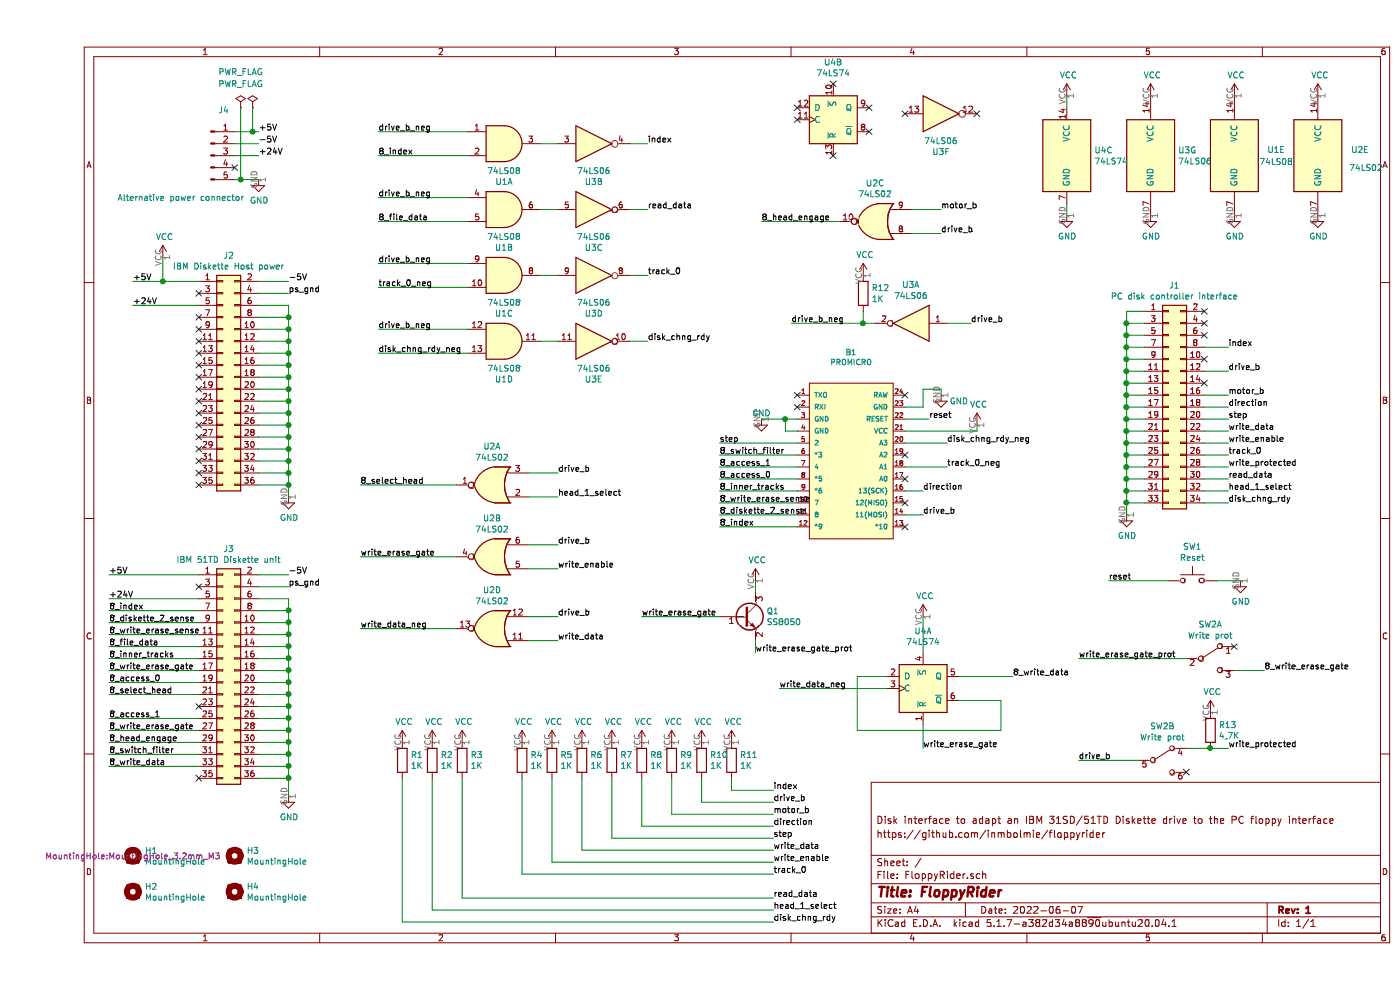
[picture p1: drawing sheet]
EESchema Schematic File Version 4
EELAYER 30 0
EELAYER END
$Descr A4 11693 8268
encoding utf-8
Sheet 1 1
Title "FloppyRider "
Date "2022-06-07"
Rev "1"
Comp ""
Comment1 "https://github.com/inmbolmie/floppyrider"
Comment2 "Disk interface to adapt an IBM 31SD/51TD Diskette drive to the PC floppy interface"
Comment3 ""
Comment4 ""
$EndDescr
$Comp
L promicro:SPARKFUN_PRO_MICRO B1
U 1 1
P 6800 3850
F 0 "B1" H 6800 4760 45  0000 C CNN
F 1 "PROMICRO" H 6800 4676 45  0000 C CNN
F 2 "promicro:SPARKFUN_PRO_MICRO" H 6800 4650 20  0001 C CNN
F 3 "" H 6800 3850 50  0001 C CNN
F 4 "" H 6800 4581 60  0000 C CNN "Field4"
	1    6800 3850
	1    0    0    -1  
$EndComp
$Comp
L Connector_Generic:Conn_02x18_Odd_Even J3
U 1 1
P 1550 5600
F 0 "J3" H 1600 6617 50  0000 C CNN
F 1 "IBM 51TD Diskette unit" H 1600 6526 50  0000 C CNN
F 2 "Connector_PinHeader_2.54mm:PinHeader_2x18_P2.54mm_Vertical" H 1550 5600 50  0001 C CNN
F 3 "~" H 1550 5600 50  0001 C CNN
	1    1550 5600
	1    0    0    -1  
$EndComp
$Comp
L Connector_Generic:Conn_02x17_Odd_Even J1
U 1 1
P 9450 3400
F 0 "J1" H 9500 4417 50  0000 C CNN
F 1 "PC disk controller interface" H 9500 4326 50  0000 C CNN
F 2 "Connector_PinHeader_2.54mm:PinHeader_2x17_P2.54mm_Vertical" H 9450 3400 50  0001 C CNN
F 3 "~" H 9450 3400 50  0001 C CNN
	1    9450 3400
	1    0    0    -1  
$EndComp
$Comp
L power:GND #PWR04
U 1 1
P 2100 6650
F 0 "#PWR04" H 2100 6400 50  0001 C CNN
F 1 "GND" H 2105 6477 50  0000 C CNN
F 2 "" H 2100 6650 50  0001 C CNN
F 3 "" H 2100 6650 50  0001 C CNN
	1    2100 6650
	1    0    0    -1  
$EndComp
$Comp
L Connector_Generic:Conn_02x18_Odd_Even J2
U 1 1
P 1550 3150
F 0 "J2" H 1600 4167 50  0000 C CNN
F 1 "IBM Diskette Host power" H 1600 4076 50  0000 C CNN
F 2 "Connector_PinHeader_2.54mm:PinHeader_2x18_P2.54mm_Vertical" H 1550 3150 50  0001 C CNN
F 3 "~" H 1550 3150 50  0001 C CNN
	1    1550 3150
	1    0    0    -1  
$EndComp
$Comp
L power:GND #PWR013
U 1 1
P 10000 1800
F 0 "#PWR013" H 10000 1550 50  0001 C CNN
F 1 "GND" H 10005 1627 50  0000 C CNN
F 2 "" H 10000 1800 50  0001 C CNN
F 3 "" H 10000 1800 50  0001 C CNN
	1    10000 1800
	1    0    0    -1  
$EndComp
$Comp
L power:GND #PWR015
U 1 1
P 10700 1800
F 0 "#PWR015" H 10700 1550 50  0001 C CNN
F 1 "GND" H 10705 1627 50  0000 C CNN
F 2 "" H 10700 1800 50  0001 C CNN
F 3 "" H 10700 1800 50  0001 C CNN
	1    10700 1800
	1    0    0    -1  
$EndComp
$Comp
L power:VCC #PWR012
U 1 1
P 10000 800
F 0 "#PWR012" H 10000 650 50  0001 C CNN
F 1 "VCC" H 10015 973 50  0000 C CNN
F 2 "" H 10000 800 50  0001 C CNN
F 3 "" H 10000 800 50  0001 C CNN
	1    10000 800 
	1    0    0    -1  
$EndComp
$Comp
L power:VCC #PWR014
U 1 1
P 10700 800
F 0 "#PWR014" H 10700 650 50  0001 C CNN
F 1 "VCC" H 10715 973 50  0000 C CNN
F 2 "" H 10700 800 50  0001 C CNN
F 3 "" H 10700 800 50  0001 C CNN
	1    10700 800 
	1    0    0    -1  
$EndComp
Text Label 9950 2900 0    50   ~ 0
index
Text Label 9950 3400 0    50   ~ 0
direction
Text Label 9950 3500 0    50   ~ 0
step
Text Label 9950 3600 0    50   ~ 0
write_data
Text Label 9950 3700 0    50   ~ 0
write_enable
Text Label 9950 3800 0    50   ~ 0
track_0
Text Label 9950 3900 0    50   ~ 0
write_protected
Text Label 9950 4000 0    50   ~ 0
read_data
Text Label 9950 4100 0    50   ~ 0
head_1_select
Text Label 9950 4200 0    50   ~ 0
disk_chng_rdy
NoConn ~ 9750 2600
NoConn ~ 9750 2700
NoConn ~ 9750 2800
$Comp
L power:GND #PWR019
U 1 1
P 7550 3300
F 0 "#PWR019" H 7550 3050 50  0001 C CNN
F 1 "GND" H 7700 3250 50  0000 C CNN
F 2 "" H 7550 3300 50  0001 C CNN
F 3 "" H 7550 3300 50  0001 C CNN
	1    7550 3300
	1    0    0    -1  
$EndComp
$Comp
L power:GND #PWR016
U 1 1
P 6050 3500
F 0 "#PWR016" H 6050 3250 50  0001 C CNN
F 1 "GND" H 6050 3550 50  0000 C CNN
F 2 "" H 6050 3500 50  0001 C CNN
F 3 "" H 6050 3500 50  0001 C CNN
	1    6050 3500
	1    0    0    -1  
$EndComp
NoConn ~ 6350 3300
NoConn ~ 6350 3400
NoConn ~ 7250 3300
$Comp
L power:GND #PWR021
U 1 1
P 9100 4300
F 0 "#PWR021" H 9100 4050 50  0001 C CNN
F 1 "GND" H 9105 4127 50  0000 C CNN
F 2 "" H 9100 4300 50  0001 C CNN
F 3 "" H 9100 4300 50  0001 C CNN
	1    9100 4300
	1    0    0    -1  
$EndComp
Wire Wire Line
	9250 2600 9100 2600
Wire Wire Line
	9100 2600 9100 2700
Wire Wire Line
	9250 4200 9100 4200
Connection ~ 9100 4200
Wire Wire Line
	9100 4200 9100 4300
Wire Wire Line
	9100 4100 9250 4100
Connection ~ 9100 4100
Wire Wire Line
	9100 4100 9100 4200
Wire Wire Line
	9250 4000 9100 4000
Connection ~ 9100 4000
Wire Wire Line
	9100 4000 9100 4100
Wire Wire Line
	9100 3900 9250 3900
Connection ~ 9100 3900
Wire Wire Line
	9100 3900 9100 4000
Wire Wire Line
	9250 3800 9100 3800
Connection ~ 9100 3800
Wire Wire Line
	9100 3800 9100 3900
Wire Wire Line
	9100 3700 9250 3700
Connection ~ 9100 3700
Wire Wire Line
	9100 3700 9100 3800
Wire Wire Line
	9250 3600 9100 3600
Connection ~ 9100 3600
Wire Wire Line
	9100 3600 9100 3700
Wire Wire Line
	9100 3500 9250 3500
Connection ~ 9100 3500
Wire Wire Line
	9100 3500 9100 3600
Wire Wire Line
	9250 3400 9100 3400
Connection ~ 9100 3400
Wire Wire Line
	9100 3400 9100 3500
Wire Wire Line
	9100 3300 9250 3300
Connection ~ 9100 3300
Wire Wire Line
	9100 3300 9100 3400
Wire Wire Line
	9250 3200 9100 3200
Connection ~ 9100 3200
Wire Wire Line
	9100 3200 9100 3300
Wire Wire Line
	9100 3100 9250 3100
Connection ~ 9100 3100
Wire Wire Line
	9100 3100 9100 3200
Wire Wire Line
	9250 3000 9100 3000
Connection ~ 9100 3000
Wire Wire Line
	9100 3000 9100 3100
Wire Wire Line
	9100 2900 9250 2900
Connection ~ 9100 2900
Wire Wire Line
	9100 2900 9100 3000
Wire Wire Line
	9250 2800 9100 2800
Connection ~ 9100 2800
Wire Wire Line
	9100 2800 9100 2900
Wire Wire Line
	9100 2700 9250 2700
Connection ~ 9100 2700
Wire Wire Line
	9100 2700 9100 2800
Wire Wire Line
	9950 2900 9750 2900
Wire Wire Line
	9750 3400 9950 3400
Wire Wire Line
	9950 3500 9750 3500
Wire Wire Line
	9750 3600 9950 3600
Wire Wire Line
	9950 3700 9750 3700
Wire Wire Line
	9750 3800 9950 3800
Wire Wire Line
	9950 3900 9750 3900
Wire Wire Line
	9750 4000 9950 4000
Wire Wire Line
	9950 4100 9750 4100
Wire Wire Line
	9750 4200 9950 4200
Text Label 7550 1750 0    50   ~ 0
motor_b
Text Label 7550 1950 0    50   ~ 0
drive_b
Text Label 6050 1850 0    50   ~ 0
8_head_engage
Wire Wire Line
	6700 1850 6050 1850
$Comp
L 74xx:74LS02 U2
U 3 1
P 7000 1850
F 0 "U2" H 7000 1533 50  0000 C CNN
F 1 "74LS02" H 7000 1624 50  0000 C CNN
F 2 "Package_SO:SO-14_3.9x8.65mm_P1.27mm" H 7000 1850 50  0001 C CNN
F 3 "http://www.ti.com/lit/gpn/sn74ls02" H 7000 1850 50  0001 C CNN
	3    7000 1850
	-1   0    0    1   
$EndComp
$Comp
L 74xx:74LS08 U1
U 3 1
P 3900 2300
F 0 "U1" H 3900 1983 50  0000 C CNN
F 1 "74LS08" H 3900 2074 50  0000 C CNN
F 2 "Package_SO:SO-14_3.9x8.65mm_P1.27mm" H 3900 2300 50  0001 C CNN
F 3 "http://www.ti.com/lit/gpn/sn74LS33" H 3900 2300 50  0001 C CNN
	3    3900 2300
	1    0    0    -1  
$EndComp
$Comp
L 74xx:74LS08 U1
U 2 1
P 3900 1750
F 0 "U1" H 3900 1433 50  0000 C CNN
F 1 "74LS08" H 3900 1524 50  0000 C CNN
F 2 "Package_SO:SO-14_3.9x8.65mm_P1.27mm" H 3900 1750 50  0001 C CNN
F 3 "http://www.ti.com/lit/gpn/sn74LS33" H 3900 1750 50  0001 C CNN
	2    3900 1750
	1    0    0    -1  
$EndComp
$Comp
L 74xx:74LS08 U1
U 1 1
P 3900 1200
F 0 "U1" H 3900 883 50  0000 C CNN
F 1 "74LS08" H 3900 974 50  0000 C CNN
F 2 "Package_SO:SO-14_3.9x8.65mm_P1.27mm" H 3900 1200 50  0001 C CNN
F 3 "http://www.ti.com/lit/gpn/sn74LS33" H 3900 1200 50  0001 C CNN
F 4 "C6802" H 3900 1200 50  0001 C CNN "LCSC"
	1    3900 1200
	1    0    0    -1  
$EndComp
$Comp
L 74xx:74LS08 U1
U 4 1
P 3900 2850
F 0 "U1" H 3900 2533 50  0000 C CNN
F 1 "74LS08" H 3900 2624 50  0000 C CNN
F 2 "Package_SO:SO-14_3.9x8.65mm_P1.27mm" H 3900 2850 50  0001 C CNN
F 3 "http://www.ti.com/lit/gpn/sn74LS33" H 3900 2850 50  0001 C CNN
	4    3900 2850
	1    0    0    -1  
$EndComp
$Comp
L 74xx:74LS02 U2
U 1 1
P 3800 4050
F 0 "U2" H 3800 3733 50  0000 C CNN
F 1 "74LS02" H 3800 3824 50  0000 C CNN
F 2 "Package_SO:SO-14_3.9x8.65mm_P1.27mm" H 3800 4050 50  0001 C CNN
F 3 "http://www.ti.com/lit/gpn/sn74ls02" H 3800 4050 50  0001 C CNN
F 4 "C6794" H 3800 4050 50  0001 C CNN "LCSC"
	1    3800 4050
	-1   0    0    1   
$EndComp
$Comp
L 74xx:74LS02 U2
U 2 1
P 3800 4650
F 0 "U2" H 3800 4333 50  0000 C CNN
F 1 "74LS02" H 3800 4424 50  0000 C CNN
F 2 "Package_SO:SO-14_3.9x8.65mm_P1.27mm" H 3800 4650 50  0001 C CNN
F 3 "http://www.ti.com/lit/gpn/sn74ls02" H 3800 4650 50  0001 C CNN
	2    3800 4650
	-1   0    0    1   
$EndComp
$Comp
L 74xx:74LS02 U2
U 4 1
P 3800 5250
F 0 "U2" H 3800 4933 50  0000 C CNN
F 1 "74LS02" H 3800 5024 50  0000 C CNN
F 2 "Package_SO:SO-14_3.9x8.65mm_P1.27mm" H 3800 5250 50  0001 C CNN
F 3 "http://www.ti.com/lit/gpn/sn74ls02" H 3800 5250 50  0001 C CNN
	4    3800 5250
	-1   0    0    1   
$EndComp
Text Label 5100 1200 0    50   ~ 0
index
Text Label 5100 1750 0    50   ~ 0
read_data
Text Label 5100 2300 0    50   ~ 0
track_0
Text Label 5100 2850 0    50   ~ 0
disk_chng_rdy
Text Label 2850 1100 0    50   ~ 0
drive_b_neg
Text Label 2850 1650 0    50   ~ 0
drive_b_neg
Text Label 2850 2200 0    50   ~ 0
drive_b_neg
Text Label 2850 2750 0    50   ~ 0
drive_b_neg
Text Label 4350 3950 0    50   ~ 0
drive_b
Text Label 4350 4550 0    50   ~ 0
drive_b
Text Label 4350 5150 0    50   ~ 0
drive_b
Wire Wire Line
	4100 3950 4350 3950
Wire Wire Line
	4350 4550 4100 4550
Wire Wire Line
	4100 5150 4350 5150
Text Label 2700 4050 0    50   ~ 0
8_select_head
Text Label 2700 4650 0    50   ~ 0
write_erase_gate
Wire Wire Line
	2700 4050 3500 4050
Wire Wire Line
	3500 4650 2700 4650
Wire Wire Line
	2700 5250 3500 5250
Text Label 9950 6250 0    50   ~ 0
write_protected
Wire Wire Line
	6350 3500 6250 3500
Wire Wire Line
	6350 3600 6250 3600
Wire Wire Line
	6250 3600 6250 3500
Connection ~ 6250 3500
Wire Wire Line
	6250 3500 6050 3500
Wire Wire Line
	7250 3400 7400 3400
$Comp
L Switch:SW_Push SW1
U 1 1
P 9650 4850
F 0 "SW1" H 9650 5135 50  0000 C CNN
F 1 "Reset" H 9650 5044 50  0000 C CNN
F 2 "Button_Switch_SMD:SW_Push_1P1T_NO_6x6mm_H9.5mm" H 9650 5050 50  0001 C CNN
F 3 "~" H 9650 5050 50  0001 C CNN
F 4 "C221880" H 9650 4850 50  0001 C CNN "LCSC"
	1    9650 4850
	1    0    0    -1  
$EndComp
$Comp
L power:GND #PWR022
U 1 1
P 10050 4850
F 0 "#PWR022" H 10050 4600 50  0001 C CNN
F 1 "GND" H 10055 4677 50  0000 C CNN
F 2 "" H 10050 4850 50  0001 C CNN
F 3 "" H 10050 4850 50  0001 C CNN
	1    10050 4850
	1    0    0    -1  
$EndComp
Wire Wire Line
	9850 4850 10050 4850
Wire Wire Line
	7400 3250 7550 3250
Wire Wire Line
	7550 3250 7550 3300
Wire Wire Line
	7400 3250 7400 3400
Text Label 7450 3500 0    50   ~ 0
reset
Wire Wire Line
	7250 3500 7450 3500
Text Label 8950 4850 0    50   ~ 0
reset
Wire Wire Line
	8950 4850 9450 4850
Text Label 4350 4750 0    50   ~ 0
write_enable
$Comp
L 74xx:74LS06 U3
U 1 1
P 7300 2700
F 0 "U3" H 7300 2383 50  0000 C CNN
F 1 "74LS06" H 7300 2474 50  0000 C CNN
F 2 "Package_SO:SO-14_3.9x8.65mm_P1.27mm" H 7300 2700 50  0001 C CNN
F 3 "http://www.ti.com/lit/gpn/sn74LS04" H 7300 2700 50  0001 C CNN
F 4 "C113682" H 7300 2700 50  0001 C CNN "LCSC"
	1    7300 2700
	-1   0    0    1   
$EndComp
$Comp
L 74xx:74LS06 U3
U 7 1
P 9300 1300
F 0 "U3" H 9530 1346 50  0000 L CNN
F 1 "74LS06" H 9530 1255 50  0000 L CNN
F 2 "Package_SO:SO-14_3.9x8.65mm_P1.27mm" H 9300 1300 50  0001 C CNN
F 3 "http://www.ti.com/lit/gpn/sn74LS04" H 9300 1300 50  0001 C CNN
	7    9300 1300
	1    0    0    -1  
$EndComp
Text Label 7800 2700 0    50   ~ 0
drive_b
Text Label 6300 2700 0    50   ~ 0
drive_b_neg
Wire Wire Line
	6300 2700 6900 2700
Wire Wire Line
	7600 2700 7800 2700
$Comp
L power:VCC #PWR09
U 1 1
P 9300 800
F 0 "#PWR09" H 9300 650 50  0001 C CNN
F 1 "VCC" H 9315 973 50  0000 C CNN
F 2 "" H 9300 800 50  0001 C CNN
F 3 "" H 9300 800 50  0001 C CNN
	1    9300 800 
	1    0    0    -1  
$EndComp
$Comp
L power:GND #PWR010
U 1 1
P 9300 1800
F 0 "#PWR010" H 9300 1550 50  0001 C CNN
F 1 "GND" H 9305 1627 50  0000 C CNN
F 2 "" H 9300 1800 50  0001 C CNN
F 3 "" H 9300 1800 50  0001 C CNN
	1    9300 1800
	1    0    0    -1  
$EndComp
$Comp
L 74xx:74LS08 U1
U 5 1
P 10000 1300
F 0 "U1" H 10350 1350 50  0000 C CNN
F 1 "74LS08" H 10350 1250 50  0000 C CNN
F 2 "Package_SO:SO-14_3.9x8.65mm_P1.27mm" H 10000 1300 50  0001 C CNN
F 3 "http://www.ti.com/lit/gpn/sn74LS33" H 10000 1300 50  0001 C CNN
	5    10000 1300
	1    0    0    -1  
$EndComp
$Comp
L 74xx:74LS02 U2
U 5 1
P 10700 1300
F 0 "U2" H 11050 1350 50  0000 C CNN
F 1 "74LS02" H 11100 1200 50  0000 C CNN
F 2 "Package_SO:SO-14_3.9x8.65mm_P1.27mm" H 10700 1300 50  0001 C CNN
F 3 "http://www.ti.com/lit/gpn/sn74ls02" H 10700 1300 50  0001 C CNN
	5    10700 1300
	1    0    0    -1  
$EndComp
Text Label 2850 1300 0    50   ~ 0
8_index
Text Label 2850 1850 0    50   ~ 0
8_file_data
Text Label 2850 2400 0    50   ~ 0
track_0_neg
Text Label 2850 2950 0    50   ~ 0
disk_chng_rdy_neg
Wire Wire Line
	2850 1300 3600 1300
Wire Wire Line
	2850 1100 3600 1100
Wire Wire Line
	2850 1850 3600 1850
Wire Wire Line
	3600 2400 2850 2400
Wire Wire Line
	2850 2750 3600 2750
Wire Wire Line
	2850 2950 3600 2950
Wire Wire Line
	2850 2200 3600 2200
Wire Wire Line
	2850 1650 3600 1650
Wire Wire Line
	2100 5000 1850 5000
Wire Wire Line
	2100 5000 2100 5100
Wire Wire Line
	1850 5100 2100 5100
Connection ~ 2100 5100
Wire Wire Line
	2100 5100 2100 5200
Wire Wire Line
	2100 5200 1850 5200
Connection ~ 2100 5200
Wire Wire Line
	2100 5200 2100 5300
Wire Wire Line
	1850 5300 2100 5300
Connection ~ 2100 5300
Wire Wire Line
	2100 5300 2100 5400
Wire Wire Line
	2100 5400 1850 5400
Connection ~ 2100 5400
Wire Wire Line
	2100 5400 2100 5500
Wire Wire Line
	1850 5500 2100 5500
Connection ~ 2100 5500
Wire Wire Line
	2100 5500 2100 5600
Wire Wire Line
	1850 5600 2100 5600
Connection ~ 2100 5600
Wire Wire Line
	2100 5600 2100 5700
Wire Wire Line
	1850 5700 2100 5700
Connection ~ 2100 5700
Wire Wire Line
	2100 5700 2100 5800
Wire Wire Line
	1850 5800 2100 5800
Connection ~ 2100 5800
Wire Wire Line
	2100 5800 2100 5900
Wire Wire Line
	1850 5900 2100 5900
Connection ~ 2100 5900
Wire Wire Line
	2100 5900 2100 6000
Wire Wire Line
	1850 6000 2100 6000
Connection ~ 2100 6000
Wire Wire Line
	2100 6000 2100 6100
Wire Wire Line
	1850 6100 2100 6100
Connection ~ 2100 6100
Wire Wire Line
	2100 6100 2100 6200
Wire Wire Line
	1850 6200 2100 6200
Connection ~ 2100 6200
Wire Wire Line
	2100 6200 2100 6300
Wire Wire Line
	1850 6300 2100 6300
Connection ~ 2100 6300
Wire Wire Line
	2100 6300 2100 6400
Wire Wire Line
	1850 6400 2100 6400
Connection ~ 2100 6400
Wire Wire Line
	2100 6400 2100 6500
Wire Wire Line
	1850 6500 2100 6500
Connection ~ 2100 6500
Wire Wire Line
	2100 6500 2100 6650
$Comp
L power:GND #PWR03
U 1 1
P 2100 4150
F 0 "#PWR03" H 2100 3900 50  0001 C CNN
F 1 "GND" H 2105 3977 50  0000 C CNN
F 2 "" H 2100 4150 50  0001 C CNN
F 3 "" H 2100 4150 50  0001 C CNN
	1    2100 4150
	1    0    0    -1  
$EndComp
Wire Wire Line
	2100 2550 2100 2650
Wire Wire Line
	1850 2550 2100 2550
Wire Wire Line
	1850 2650 2100 2650
Connection ~ 2100 2650
Wire Wire Line
	2100 2650 2100 2750
Wire Wire Line
	2100 2750 1850 2750
Connection ~ 2100 2750
Wire Wire Line
	2100 2750 2100 2850
Wire Wire Line
	1850 2850 2100 2850
Connection ~ 2100 2850
Wire Wire Line
	2100 2850 2100 2950
Wire Wire Line
	2100 2950 1850 2950
Connection ~ 2100 2950
Wire Wire Line
	2100 2950 2100 3050
Wire Wire Line
	1850 3050 2100 3050
Connection ~ 2100 3050
Wire Wire Line
	2100 3050 2100 3150
Wire Wire Line
	2100 3150 1850 3150
Connection ~ 2100 3150
Wire Wire Line
	2100 3150 2100 3250
Wire Wire Line
	1850 3250 2100 3250
Connection ~ 2100 3250
Wire Wire Line
	2100 3250 2100 3350
Wire Wire Line
	2100 3350 1850 3350
Connection ~ 2100 3350
Wire Wire Line
	2100 3350 2100 3450
Wire Wire Line
	1850 3450 2100 3450
Connection ~ 2100 3450
Wire Wire Line
	2100 3450 2100 3550
Wire Wire Line
	2100 3550 1850 3550
Connection ~ 2100 3550
Wire Wire Line
	2100 3550 2100 3650
Wire Wire Line
	1850 3650 2100 3650
Connection ~ 2100 3650
Wire Wire Line
	2100 3650 2100 3750
Wire Wire Line
	2100 3750 1850 3750
Connection ~ 2100 3750
Wire Wire Line
	2100 3750 2100 3850
Wire Wire Line
	1850 3850 2100 3850
Connection ~ 2100 3850
Wire Wire Line
	2100 3850 2100 3950
Wire Wire Line
	2100 3950 1850 3950
Connection ~ 2100 3950
Wire Wire Line
	2100 3950 2100 4050
Wire Wire Line
	1850 4050 2100 4050
Connection ~ 2100 4050
Wire Wire Line
	2100 4050 2100 4150
Text Label 800  2350 0    50   ~ 0
+5V
Wire Wire Line
	1850 2350 2100 2350
$Comp
L power:VCC #PWR02
U 1 1
P 1050 2150
F 0 "#PWR02" H 1050 2000 50  0001 C CNN
F 1 "VCC" H 1065 2323 50  0000 C CNN
F 2 "" H 1050 2150 50  0001 C CNN
F 3 "" H 1050 2150 50  0001 C CNN
	1    1050 2150
	1    0    0    -1  
$EndComp
Text Label 2100 2450 0    50   ~ 0
ps_gnd
Text Label 2100 4900 0    50   ~ 0
ps_gnd
Text Label 600  4800 0    50   ~ 0
+5V
Wire Wire Line
	1850 4800 2100 4800
Wire Wire Line
	2100 4900 1850 4900
Text Label 2100 2350 0    50   ~ 0
-5V
Text Label 800  2550 0    50   ~ 0
+24V
Wire Wire Line
	1350 2550 800  2550
Wire Wire Line
	800  2350 1050 2350
NoConn ~ 1350 2450
NoConn ~ 1350 2650
NoConn ~ 1350 2750
NoConn ~ 1350 2850
NoConn ~ 1350 2950
NoConn ~ 1350 3050
NoConn ~ 1350 3150
NoConn ~ 1350 4050
NoConn ~ 1350 3950
NoConn ~ 1350 3850
NoConn ~ 1350 3750
NoConn ~ 1350 3650
NoConn ~ 1350 3550
NoConn ~ 1350 3450
NoConn ~ 1350 3350
NoConn ~ 1350 3250
NoConn ~ 1350 4900
NoConn ~ 1350 6500
NoConn ~ 1350 5900
Text Label 2100 4800 0    50   ~ 0
-5V
Text Label 600  5000 0    50   ~ 0
+24V
Text Label 600  5100 0    50   ~ 0
8_index
Text Label 600  5400 0    50   ~ 0
8_file_data
Text Label 600  5500 0    50   ~ 0
8_inner_tracks
Text Label 600  5600 0    50   ~ 0
8_write_erase_gate
Text Label 600  5700 0    50   ~ 0
8_access_0
Text Label 600  5800 0    50   ~ 0
8_select_head
Text Label 600  6000 0    50   ~ 0
8_access_1
Text Label 600  6100 0    50   ~ 0
8_write_erase_gate
Text Label 600  6200 0    50   ~ 0
8_head_engage
Text Label 600  6300 0    50   ~ 0
8_switch_filter
Text Label 600  6400 0    50   ~ 0
8_write_data
Wire Wire Line
	600  6400 1350 6400
Wire Wire Line
	1350 6300 600  6300
Wire Wire Line
	600  6200 1350 6200
Wire Wire Line
	600  6100 1350 6100
Wire Wire Line
	1350 6000 600  6000
Wire Wire Line
	600  5800 1350 5800
Wire Wire Line
	1350 5700 600  5700
Wire Wire Line
	600  5600 1350 5600
Wire Wire Line
	600  5500 1350 5500
Wire Wire Line
	600  5400 1350 5400
Wire Wire Line
	600  5100 1350 5100
Wire Wire Line
	600  5000 1350 5000
Wire Wire Line
	600  4800 1350 4800
Wire Wire Line
	1850 2450 2100 2450
Text Label 5700 3700 0    50   ~ 0
step
Text Label 5700 3800 0    50   ~ 0
8_switch_filter
Text Label 5700 3900 0    50   ~ 0
8_access_1
Text Label 5700 4000 0    50   ~ 0
8_access_0
Text Label 5700 4100 0    50   ~ 0
8_inner_tracks
Text Label 5700 4400 0    50   ~ 0
8_index
$Comp
L power:VCC #PWR020
U 1 1
P 7850 3550
F 0 "#PWR020" H 7850 3400 50  0001 C CNN
F 1 "VCC" H 7865 3723 50  0000 C CNN
F 2 "" H 7850 3550 50  0001 C CNN
F 3 "" H 7850 3550 50  0001 C CNN
	1    7850 3550
	1    0    0    -1  
$EndComp
Wire Wire Line
	7250 3600 7850 3600
Wire Wire Line
	7850 3600 7850 3550
Text Label 7600 3700 0    50   ~ 0
disk_chng_rdy_neg
Text Label 7600 3900 0    50   ~ 0
track_0_neg
Text Label 7400 4300 0    50   ~ 0
drive_b
Text Label 7400 4100 0    50   ~ 0
direction
Wire Wire Line
	7250 4100 7400 4100
Wire Wire Line
	7400 4300 7250 4300
Wire Wire Line
	6350 3800 5700 3800
Wire Wire Line
	5700 3900 6350 3900
Wire Wire Line
	6350 4000 5700 4000
Wire Wire Line
	5700 4200 6350 4200
Wire Wire Line
	6350 4400 5700 4400
NoConn ~ 7250 4400
NoConn ~ 7250 4200
NoConn ~ 7250 4000
NoConn ~ 7250 3800
$Comp
L Connector:Conn_01x05_Male J4
U 1 1
P 1450 1300
F 0 "J4" H 1558 1681 50  0000 C CNN
F 1 "Alternative power connector" H 1200 950 50  0000 C CNN
F 2 "Connector_PinHeader_2.54mm:PinHeader_1x05_P2.54mm_Vertical" H 1450 1300 50  0001 C CNN
F 3 "~" H 1450 1300 50  0001 C CNN
	1    1450 1300
	1    0    0    -1  
$EndComp
Text Label 1850 1100 0    50   ~ 0
+5V
Text Label 1850 1200 0    50   ~ 0
-5V
Text Label 1850 1300 0    50   ~ 0
+24V
$Comp
L power:GND #PWR0101
U 1 1
P 1850 1500
F 0 "#PWR0101" H 1850 1250 50  0001 C CNN
F 1 "GND" H 1855 1327 50  0000 C CNN
F 2 "" H 1850 1500 50  0001 C CNN
F 3 "" H 1850 1500 50  0001 C CNN
	1    1850 1500
	1    0    0    -1  
$EndComp
Wire Wire Line
	1850 1300 1650 1300
Wire Wire Line
	1650 1200 1850 1200
NoConn ~ 1650 1400
Wire Wire Line
	1850 1100 1800 1100
$Comp
L power:PWR_FLAG #FLG0101
U 1 1
P 1800 900
F 0 "#FLG0101" H 1800 975 50  0001 C CNN
F 1 "PWR_FLAG" H 1700 1100 50  0000 C CNN
F 2 "" H 1800 900 50  0001 C CNN
F 3 "~" H 1800 900 50  0001 C CNN
	1    1800 900 
	1    0    0    -1  
$EndComp
Connection ~ 1800 1100
Wire Wire Line
	1800 1100 1650 1100
$Comp
L power:PWR_FLAG #FLG0102
U 1 1
P 1700 900
F 0 "#FLG0102" H 1700 975 50  0001 C CNN
F 1 "PWR_FLAG" H 1700 1200 50  0000 C CNN
F 2 "" H 1700 900 50  0001 C CNN
F 3 "~" H 1700 900 50  0001 C CNN
	1    1700 900 
	1    0    0    -1  
$EndComp
$Comp
L 74xx:74LS06 U3
U 2 1
P 4650 1200
F 0 "U3" H 4650 883 50  0000 C CNN
F 1 "74LS06" H 4650 974 50  0000 C CNN
F 2 "Package_SO:SO-14_3.9x8.65mm_P1.27mm" H 4650 1200 50  0001 C CNN
F 3 "http://www.ti.com/lit/gpn/sn74LS04" H 4650 1200 50  0001 C CNN
	2    4650 1200
	1    0    0    -1  
$EndComp
Wire Wire Line
	4200 1200 4350 1200
$Comp
L 74xx:74LS04 U3
U 3 1
P 4650 1750
F 0 "U3" H 4650 1433 50  0000 C CNN
F 1 "74LS06" H 4650 1524 50  0000 C CNN
F 2 "Package_SO:SO-14_3.9x8.65mm_P1.27mm" H 4650 1750 50  0001 C CNN
F 3 "http://www.ti.com/lit/gpn/sn74LS04" H 4650 1750 50  0001 C CNN
	3    4650 1750
	1    0    0    -1  
$EndComp
$Comp
L 74xx:74LS06 U3
U 4 1
P 4650 2300
F 0 "U3" H 4650 1983 50  0000 C CNN
F 1 "74LS06" H 4650 2074 50  0000 C CNN
F 2 "Package_SO:SO-14_3.9x8.65mm_P1.27mm" H 4650 2300 50  0001 C CNN
F 3 "http://www.ti.com/lit/gpn/sn74LS04" H 4650 2300 50  0001 C CNN
	4    4650 2300
	1    0    0    -1  
$EndComp
$Comp
L 74xx:74LS06 U3
U 5 1
P 4650 2850
F 0 "U3" H 4650 2533 50  0000 C CNN
F 1 "74LS06" H 4650 2624 50  0000 C CNN
F 2 "Package_SO:SO-14_3.9x8.65mm_P1.27mm" H 4650 2850 50  0001 C CNN
F 3 "http://www.ti.com/lit/gpn/sn74LS04" H 4650 2850 50  0001 C CNN
	5    4650 2850
	1    0    0    -1  
$EndComp
Wire Wire Line
	4200 1750 4350 1750
Wire Wire Line
	4200 2300 4350 2300
Wire Wire Line
	4200 2850 4350 2850
$Comp
L Device:R R12
U 1 1
P 6900 2450
F 0 "R12" H 6970 2496 50  0000 L CNN
F 1 "1K" H 6970 2405 50  0000 L CNN
F 2 "Resistor_SMD:R_0603_1608Metric" V 6830 2450 50  0001 C CNN
F 3 "~" H 6900 2450 50  0001 C CNN
F 4 "C21190" H 6900 2450 50  0001 C CNN "LCSC"
	1    6900 2450
	1    0    0    -1  
$EndComp
Wire Wire Line
	6900 2600 6900 2700
Connection ~ 6900 2700
Wire Wire Line
	6900 2700 7000 2700
$Comp
L power:VCC #PWR01
U 1 1
P 6900 2300
F 0 "#PWR01" H 6900 2150 50  0001 C CNN
F 1 "VCC" H 6915 2473 50  0000 C CNN
F 2 "" H 6900 2300 50  0001 C CNN
F 3 "" H 6900 2300 50  0001 C CNN
	1    6900 2300
	1    0    0    -1  
$EndComp
Wire Wire Line
	8700 6350 9200 6350
Text Label 8700 6350 0    50   ~ 0
drive_b
Wire Wire Line
	1050 2350 1050 2150
Connection ~ 1050 2350
Wire Wire Line
	1050 2350 1350 2350
Wire Wire Line
	1800 900  1800 1100
Wire Wire Line
	1700 900  1700 1500
Wire Wire Line
	1650 1500 1700 1500
Connection ~ 1700 1500
Wire Wire Line
	1700 1500 1850 1500
$Comp
L Mechanical:MountingHole H1
U 1 1
P 800 7150
F 0 "H1" H 900 7196 50  0000 L CNN
F 1 "MountingHole" H 900 7105 50  0000 L CNN
F 2 "MountingHole:MountingHole_3.2mm_M3" H 800 7150 50  0000 C CNN
F 3 "~" H 800 7150 50  0001 C CNN
	1    800  7150
	1    0    0    -1  
$EndComp
$Comp
L Mechanical:MountingHole H2
U 1 1
P 800 7450
F 0 "H2" H 900 7496 50  0000 L CNN
F 1 "MountingHole" H 900 7405 50  0000 L CNN
F 2 "MountingHole:MountingHole_3.2mm_M3" H 800 7450 50  0001 C CNN
F 3 "~" H 800 7450 50  0001 C CNN
	1    800  7450
	1    0    0    -1  
$EndComp
$Comp
L Mechanical:MountingHole H3
U 1 1
P 1650 7150
F 0 "H3" H 1750 7196 50  0000 L CNN
F 1 "MountingHole" H 1750 7105 50  0000 L CNN
F 2 "MountingHole:MountingHole_3.2mm_M3" H 1650 7150 50  0001 C CNN
F 3 "~" H 1650 7150 50  0001 C CNN
	1    1650 7150
	1    0    0    -1  
$EndComp
$Comp
L Mechanical:MountingHole H4
U 1 1
P 1650 7450
F 0 "H4" H 1750 7496 50  0000 L CNN
F 1 "MountingHole" H 1750 7405 50  0000 L CNN
F 2 "MountingHole:MountingHole_3.2mm_M3" H 1650 7450 50  0001 C CNN
F 3 "~" H 1650 7450 50  0001 C CNN
	1    1650 7450
	1    0    0    -1  
$EndComp
Text Label 600  5200 0    50   ~ 0
8_diskette_2_sense
Text Label 600  5300 0    50   ~ 0
8_write_erase_sense
Wire Wire Line
	600  5200 1350 5200
Wire Wire Line
	600  5300 1350 5300
Text Label 5700 4300 0    50   ~ 0
8_diskette_2_sense
Text Label 5700 4200 0    50   ~ 0
8_write_erase_sense
Wire Wire Line
	5700 4100 6350 4100
Wire Wire Line
	6350 4300 5700 4300
Wire Wire Line
	7250 3700 7600 3700
Wire Wire Line
	7250 3900 7600 3900
Text Label 9950 3300 0    50   ~ 0
motor_b
Text Label 9950 3100 0    50   ~ 0
drive_b
Wire Wire Line
	9750 3100 9950 3100
Wire Wire Line
	9950 3300 9750 3300
NoConn ~ 9750 3000
NoConn ~ 9750 3200
$Comp
L 74xx:74LS74 U4
U 1 1
P 7400 5750
F 0 "U4" H 7400 6231 50  0000 C CNN
F 1 "74LS74" H 7400 6140 50  0000 C CNN
F 2 "Package_SO:SO-14_3.9x8.65mm_P1.27mm" H 7400 5750 50  0001 C CNN
F 3 "74xx/74hc_hct74.pdf" H 7400 5750 50  0001 C CNN
F 4 "C39990" H 7400 5750 50  0001 C CNN "LCSC"
	1    7400 5750
	1    0    0    -1  
$EndComp
Wire Wire Line
	7700 5850 8050 5850
Wire Wire Line
	6850 5650 7100 5650
Text Label 6200 5750 0    50   ~ 0
write_data_neg
Wire Wire Line
	6200 5750 7100 5750
Text Label 2700 5250 0    50   ~ 0
write_data_neg
Text Label 8150 5650 0    50   ~ 0
8_write_data
Wire Wire Line
	7700 5650 8150 5650
Text Label 7400 6250 0    50   ~ 0
write_erase_gate
$Comp
L power:VCC #PWR0102
U 1 1
P 7400 5150
F 0 "#PWR0102" H 7400 5000 50  0001 C CNN
F 1 "VCC" H 7415 5323 50  0000 C CNN
F 2 "" H 7400 5150 50  0001 C CNN
F 3 "" H 7400 5150 50  0001 C CNN
	1    7400 5150
	1    0    0    -1  
$EndComp
Wire Wire Line
	7400 5150 7400 5450
NoConn ~ 6650 700 
NoConn ~ 6350 900 
NoConn ~ 6350 1000
NoConn ~ 6650 1300
NoConn ~ 6950 1100
NoConn ~ 6950 900 
$Comp
L 74xx:74LS74 U4
U 3 1
P 8600 1300
F 0 "U4" H 8830 1346 50  0000 L CNN
F 1 "74LS74" H 8830 1255 50  0000 L CNN
F 2 "Package_SO:SO-14_3.9x8.65mm_P1.27mm" H 8600 1300 50  0001 C CNN
F 3 "74xx/74hc_hct74.pdf" H 8600 1300 50  0001 C CNN
	3    8600 1300
	1    0    0    -1  
$EndComp
NoConn ~ 7850 950 
NoConn ~ 7250 950 
$Comp
L 74xx:74LS04 U3
U 6 1
P 7550 950
F 0 "U3" H 7550 633 50  0000 C CNN
F 1 "74LS06" H 7550 724 50  0000 C CNN
F 2 "Package_SO:SO-14_3.9x8.65mm_P1.27mm" H 7550 950 50  0001 C CNN
F 3 "http://www.ti.com/lit/gpn/sn74LS04" H 7550 950 50  0001 C CNN
	6    7550 950 
	1    0    0    -1  
$EndComp
$Comp
L 74xx:74LS74 U4
U 2 1
P 6650 1000
F 0 "U4" H 6650 1481 50  0000 C CNN
F 1 "74LS74" H 6650 1390 50  0000 C CNN
F 2 "Package_SO:SO-14_3.9x8.65mm_P1.27mm" H 6650 1000 50  0001 C CNN
F 3 "74xx/74hc_hct74.pdf" H 6650 1000 50  0001 C CNN
	2    6650 1000
	1    0    0    -1  
$EndComp
$Comp
L power:VCC #PWR0103
U 1 1
P 8600 800
F 0 "#PWR0103" H 8600 650 50  0001 C CNN
F 1 "VCC" H 8615 973 50  0000 C CNN
F 2 "" H 8600 800 50  0001 C CNN
F 3 "" H 8600 800 50  0001 C CNN
	1    8600 800 
	1    0    0    -1  
$EndComp
$Comp
L power:GND #PWR0104
U 1 1
P 8600 1800
F 0 "#PWR0104" H 8600 1550 50  0001 C CNN
F 1 "GND" H 8605 1627 50  0000 C CNN
F 2 "" H 8600 1800 50  0001 C CNN
F 3 "" H 8600 1800 50  0001 C CNN
	1    8600 1800
	1    0    0    -1  
$EndComp
Wire Wire Line
	8600 1800 8600 1700
Wire Wire Line
	8600 800  8600 900 
Wire Wire Line
	4100 5350 4350 5350
Wire Wire Line
	4100 4150 4350 4150
Text Label 4350 4150 0    50   ~ 0
head_1_select
Text Label 4350 5350 0    50   ~ 0
write_data
Wire Wire Line
	4100 4750 4350 4750
Wire Wire Line
	6850 5650 6850 6100
Wire Wire Line
	6850 6100 8050 6100
Wire Wire Line
	8050 6100 8050 5850
Wire Wire Line
	7400 6050 7400 6250
Wire Wire Line
	5100 1200 4950 1200
Wire Wire Line
	4950 1750 5100 1750
Wire Wire Line
	5100 2300 4950 2300
Wire Wire Line
	4950 2850 5100 2850
Wire Wire Line
	7300 1750 7550 1750
Wire Wire Line
	7300 1950 7550 1950
Wire Wire Line
	5700 3700 6350 3700
$Comp
L power:VCC #PWR023
U 1 1
P 9800 5950
F 0 "#PWR023" H 9800 5800 50  0001 C CNN
F 1 "VCC" H 9815 6123 50  0000 C CNN
F 2 "" H 9800 5950 50  0001 C CNN
F 3 "" H 9800 5950 50  0001 C CNN
	1    9800 5950
	1    0    0    -1  
$EndComp
Wire Wire Line
	9600 6250 9800 6250
Wire Wire Line
	9800 6250 9950 6250
Connection ~ 9800 6250
$Comp
L Device:R R13
U 1 1
P 9800 6100
F 0 "R13" H 9870 6146 50  0000 L CNN
F 1 "4,7K" H 9870 6055 50  0000 L CNN
F 2 "Resistor_SMD:R_0603_1608Metric" V 9730 6100 50  0001 C CNN
F 3 "~" H 9800 6100 50  0001 C CNN
F 4 "C23162" H 9800 6100 50  0001 C CNN "LCSC"
	1    9800 6100
	1    0    0    -1  
$EndComp
Text Label 6150 6900 0    50   ~ 0
direction
Text Label 6150 7000 0    50   ~ 0
step
Text Label 6150 7100 0    50   ~ 0
write_data
Text Label 6150 7200 0    50   ~ 0
write_enable
Text Label 6150 7300 0    50   ~ 0
track_0
Text Label 6150 7500 0    50   ~ 0
read_data
Text Label 6150 7600 0    50   ~ 0
head_1_select
Text Label 6150 7700 0    50   ~ 0
disk_chng_rdy
Text Label 6150 6800 0    50   ~ 0
motor_b
$Comp
L power:VCC #PWR027
U 1 1
P 5800 6200
F 0 "#PWR027" H 5800 6050 50  0001 C CNN
F 1 "VCC" H 5815 6373 50  0000 C CNN
F 2 "" H 5800 6200 50  0001 C CNN
F 3 "" H 5800 6200 50  0001 C CNN
	1    5800 6200
	1    0    0    -1  
$EndComp
$Comp
L Device:R R11
U 1 1
P 5800 6350
F 0 "R11" H 5870 6396 50  0000 L CNN
F 1 "1K" H 5870 6305 50  0000 L CNN
F 2 "Resistor_SMD:R_0603_1608Metric" V 5730 6350 50  0001 C CNN
F 3 "~" H 5800 6350 50  0001 C CNN
F 4 "C21190" H 5800 6350 50  0001 C CNN "LCSC"
	1    5800 6350
	1    0    0    -1  
$EndComp
$Comp
L power:VCC #PWR026
U 1 1
P 5550 6200
F 0 "#PWR026" H 5550 6050 50  0001 C CNN
F 1 "VCC" H 5565 6373 50  0000 C CNN
F 2 "" H 5550 6200 50  0001 C CNN
F 3 "" H 5550 6200 50  0001 C CNN
	1    5550 6200
	1    0    0    -1  
$EndComp
$Comp
L Device:R R10
U 1 1
P 5550 6350
F 0 "R10" H 5620 6396 50  0000 L CNN
F 1 "1K" H 5620 6305 50  0000 L CNN
F 2 "Resistor_SMD:R_0603_1608Metric" V 5480 6350 50  0001 C CNN
F 3 "~" H 5550 6350 50  0001 C CNN
F 4 "C21190" H 5550 6350 50  0001 C CNN "LCSC"
	1    5550 6350
	1    0    0    -1  
$EndComp
$Comp
L power:VCC #PWR025
U 1 1
P 5300 6200
F 0 "#PWR025" H 5300 6050 50  0001 C CNN
F 1 "VCC" H 5315 6373 50  0000 C CNN
F 2 "" H 5300 6200 50  0001 C CNN
F 3 "" H 5300 6200 50  0001 C CNN
	1    5300 6200
	1    0    0    -1  
$EndComp
$Comp
L Device:R R9
U 1 1
P 5300 6350
F 0 "R9" H 5370 6396 50  0000 L CNN
F 1 "1K" H 5370 6305 50  0000 L CNN
F 2 "Resistor_SMD:R_0603_1608Metric" V 5230 6350 50  0001 C CNN
F 3 "~" H 5300 6350 50  0001 C CNN
F 4 "C21190" H 5300 6350 50  0001 C CNN "LCSC"
	1    5300 6350
	1    0    0    -1  
$EndComp
$Comp
L power:VCC #PWR024
U 1 1
P 5050 6200
F 0 "#PWR024" H 5050 6050 50  0001 C CNN
F 1 "VCC" H 5065 6373 50  0000 C CNN
F 2 "" H 5050 6200 50  0001 C CNN
F 3 "" H 5050 6200 50  0001 C CNN
	1    5050 6200
	1    0    0    -1  
$EndComp
$Comp
L Device:R R8
U 1 1
P 5050 6350
F 0 "R8" H 5120 6396 50  0000 L CNN
F 1 "1K" H 5120 6305 50  0000 L CNN
F 2 "Resistor_SMD:R_0603_1608Metric" V 4980 6350 50  0001 C CNN
F 3 "~" H 5050 6350 50  0001 C CNN
F 4 "C21190" H 5050 6350 50  0001 C CNN "LCSC"
	1    5050 6350
	1    0    0    -1  
$EndComp
$Comp
L power:VCC #PWR018
U 1 1
P 4800 6200
F 0 "#PWR018" H 4800 6050 50  0001 C CNN
F 1 "VCC" H 4815 6373 50  0000 C CNN
F 2 "" H 4800 6200 50  0001 C CNN
F 3 "" H 4800 6200 50  0001 C CNN
	1    4800 6200
	1    0    0    -1  
$EndComp
$Comp
L Device:R R7
U 1 1
P 4800 6350
F 0 "R7" H 4870 6396 50  0000 L CNN
F 1 "1K" H 4870 6305 50  0000 L CNN
F 2 "Resistor_SMD:R_0603_1608Metric" V 4730 6350 50  0001 C CNN
F 3 "~" H 4800 6350 50  0001 C CNN
F 4 "C21190" H 4800 6350 50  0001 C CNN "LCSC"
	1    4800 6350
	1    0    0    -1  
$EndComp
$Comp
L power:VCC #PWR017
U 1 1
P 4550 6200
F 0 "#PWR017" H 4550 6050 50  0001 C CNN
F 1 "VCC" H 4565 6373 50  0000 C CNN
F 2 "" H 4550 6200 50  0001 C CNN
F 3 "" H 4550 6200 50  0001 C CNN
	1    4550 6200
	1    0    0    -1  
$EndComp
$Comp
L Device:R R6
U 1 1
P 4550 6350
F 0 "R6" H 4620 6396 50  0000 L CNN
F 1 "1K" H 4620 6305 50  0000 L CNN
F 2 "Resistor_SMD:R_0603_1608Metric" V 4480 6350 50  0001 C CNN
F 3 "~" H 4550 6350 50  0001 C CNN
F 4 "C21190" H 4550 6350 50  0001 C CNN "LCSC"
	1    4550 6350
	1    0    0    -1  
$EndComp
$Comp
L power:VCC #PWR011
U 1 1
P 4300 6200
F 0 "#PWR011" H 4300 6050 50  0001 C CNN
F 1 "VCC" H 4315 6373 50  0000 C CNN
F 2 "" H 4300 6200 50  0001 C CNN
F 3 "" H 4300 6200 50  0001 C CNN
	1    4300 6200
	1    0    0    -1  
$EndComp
$Comp
L Device:R R5
U 1 1
P 4300 6350
F 0 "R5" H 4370 6396 50  0000 L CNN
F 1 "1K" H 4370 6305 50  0000 L CNN
F 2 "Resistor_SMD:R_0603_1608Metric" V 4230 6350 50  0001 C CNN
F 3 "~" H 4300 6350 50  0001 C CNN
F 4 "C21190" H 4300 6350 50  0001 C CNN "LCSC"
	1    4300 6350
	1    0    0    -1  
$EndComp
$Comp
L power:VCC #PWR08
U 1 1
P 4050 6200
F 0 "#PWR08" H 4050 6050 50  0001 C CNN
F 1 "VCC" H 4065 6373 50  0000 C CNN
F 2 "" H 4050 6200 50  0001 C CNN
F 3 "" H 4050 6200 50  0001 C CNN
	1    4050 6200
	1    0    0    -1  
$EndComp
$Comp
L Device:R R4
U 1 1
P 4050 6350
F 0 "R4" H 4120 6396 50  0000 L CNN
F 1 "1K" H 4120 6305 50  0000 L CNN
F 2 "Resistor_SMD:R_0603_1608Metric" V 3980 6350 50  0001 C CNN
F 3 "~" H 4050 6350 50  0001 C CNN
F 4 "C21190" H 4050 6350 50  0001 C CNN "LCSC"
	1    4050 6350
	1    0    0    -1  
$EndComp
$Comp
L power:VCC #PWR07
U 1 1
P 3550 6200
F 0 "#PWR07" H 3550 6050 50  0001 C CNN
F 1 "VCC" H 3565 6373 50  0000 C CNN
F 2 "" H 3550 6200 50  0001 C CNN
F 3 "" H 3550 6200 50  0001 C CNN
	1    3550 6200
	1    0    0    -1  
$EndComp
$Comp
L Device:R R3
U 1 1
P 3550 6350
F 0 "R3" H 3620 6396 50  0000 L CNN
F 1 "1K" H 3620 6305 50  0000 L CNN
F 2 "Resistor_SMD:R_0603_1608Metric" V 3480 6350 50  0001 C CNN
F 3 "~" H 3550 6350 50  0001 C CNN
F 4 "C21190" H 3550 6350 50  0001 C CNN "LCSC"
	1    3550 6350
	1    0    0    -1  
$EndComp
$Comp
L power:VCC #PWR06
U 1 1
P 3300 6200
F 0 "#PWR06" H 3300 6050 50  0001 C CNN
F 1 "VCC" H 3315 6373 50  0000 C CNN
F 2 "" H 3300 6200 50  0001 C CNN
F 3 "" H 3300 6200 50  0001 C CNN
	1    3300 6200
	1    0    0    -1  
$EndComp
$Comp
L Device:R R2
U 1 1
P 3300 6350
F 0 "R2" H 3370 6396 50  0000 L CNN
F 1 "1K" H 3370 6305 50  0000 L CNN
F 2 "Resistor_SMD:R_0603_1608Metric" V 3230 6350 50  0001 C CNN
F 3 "~" H 3300 6350 50  0001 C CNN
F 4 "C21190" H 3300 6350 50  0001 C CNN "LCSC"
	1    3300 6350
	1    0    0    -1  
$EndComp
$Comp
L power:VCC #PWR05
U 1 1
P 3050 6200
F 0 "#PWR05" H 3050 6050 50  0001 C CNN
F 1 "VCC" H 3065 6373 50  0000 C CNN
F 2 "" H 3050 6200 50  0001 C CNN
F 3 "" H 3050 6200 50  0001 C CNN
	1    3050 6200
	1    0    0    -1  
$EndComp
$Comp
L Device:R R1
U 1 1
P 3050 6350
F 0 "R1" H 3120 6396 50  0000 L CNN
F 1 "1K" H 3120 6305 50  0000 L CNN
F 2 "Resistor_SMD:R_0603_1608Metric" V 2980 6350 50  0001 C CNN
F 3 "~" H 3050 6350 50  0001 C CNN
F 4 "C21190" H 3050 6350 50  0001 C CNN "LCSC"
	1    3050 6350
	1    0    0    -1  
$EndComp
Text Label 6150 6700 0    50   ~ 0
drive_b
Text Label 6150 6600 0    50   ~ 0
index
Wire Wire Line
	5800 6600 6150 6600
Wire Wire Line
	5550 6700 5550 6500
Wire Wire Line
	5550 6700 6150 6700
Wire Wire Line
	5300 6800 5300 6500
Wire Wire Line
	5300 6800 6150 6800
Wire Wire Line
	5050 6900 5050 6500
Wire Wire Line
	5050 6900 6150 6900
Wire Wire Line
	4800 7000 4800 6500
Wire Wire Line
	4800 7000 6150 7000
Wire Wire Line
	4550 7100 4550 6500
Wire Wire Line
	4550 7100 6150 7100
Wire Wire Line
	4300 7200 4300 6500
Wire Wire Line
	4300 7200 6150 7200
Wire Wire Line
	4050 7300 4050 6500
Wire Wire Line
	4050 7300 6150 7300
Wire Wire Line
	3550 7500 3550 6500
Wire Wire Line
	3550 7500 6150 7500
Wire Wire Line
	3300 7600 3300 6500
Wire Wire Line
	3300 7600 6150 7600
Wire Wire Line
	3050 7700 3050 6500
Wire Wire Line
	3050 7700 6150 7700
Wire Wire Line
	5800 6500 5800 6600
$Comp
L power:VCC #PWR0105
U 1 1
P 6000 4850
F 0 "#PWR0105" H 6000 4700 50  0001 C CNN
F 1 "VCC" H 6015 5023 50  0000 C CNN
F 2 "" H 6000 4850 50  0001 C CNN
F 3 "" H 6000 4850 50  0001 C CNN
	1    6000 4850
	1    0    0    -1  
$EndComp
Text Label 6000 5450 0    50   ~ 0
write_erase_gate_prot
Text Label 5050 5150 0    50   ~ 0
write_erase_gate
Wire Wire Line
	5050 5150 5700 5150
Wire Wire Line
	6000 5350 6000 5450
Wire Wire Line
	6000 4850 6000 4950
$Comp
L Switch:SW_DPDT_x2 SW2
U 2 1
P 9400 6350
F 0 "SW2" H 9400 6635 50  0000 C CNN
F 1 "Write prot" H 9400 6544 50  0000 C CNN
F 2 "dpdt_2:SW-TH_K3-2235S-K1" H 9400 6350 50  0001 C CNN
F 3 "~" H 9400 6350 50  0001 C CNN
	2    9400 6350
	1    0    0    -1  
$EndComp
$Comp
L Switch:SW_DPDT_x2 SW2
U 1 1
P 9800 5500
F 0 "SW2" H 9800 5785 50  0000 C CNN
F 1 "Write prot" H 9800 5694 50  0000 C CNN
F 2 "dpdt_2:SW-TH_K3-2235S-K1" H 9800 5500 50  0001 C CNN
F 3 "~" H 9800 5500 50  0001 C CNN
F 4 "C223859" H 9800 5500 50  0001 C CNN "LCSC"
	1    9800 5500
	1    0    0    -1  
$EndComp
Text Label 8700 5500 0    50   ~ 0
write_erase_gate_prot
Wire Wire Line
	8700 5500 9600 5500
Text Label 10250 5600 0    50   ~ 0
8_write_erase_gate
NoConn ~ 10000 5400
NoConn ~ 9600 6450
Wire Wire Line
	10000 5600 10250 5600
$Comp
L Transistor_BJT:2SC1945 Q1
U 1 1
P 5900 5150
F 0 "Q1" H 6092 5196 50  0000 L CNN
F 1 "SS8050" H 6092 5105 50  0000 L CNN
F 2 "Package_TO_SOT_SMD:SOT-23" H 6100 5075 50  0001 L CIN
F 3 "http://rtellason.com/transdata/2sc1945.pdf" H 5900 5150 50  0001 L CNN
F 4 "C2150" H 5900 5150 50  0001 C CNN "LCSC"
	1    5900 5150
	1    0    0    -1  
$EndComp
$EndSCHEMATC
